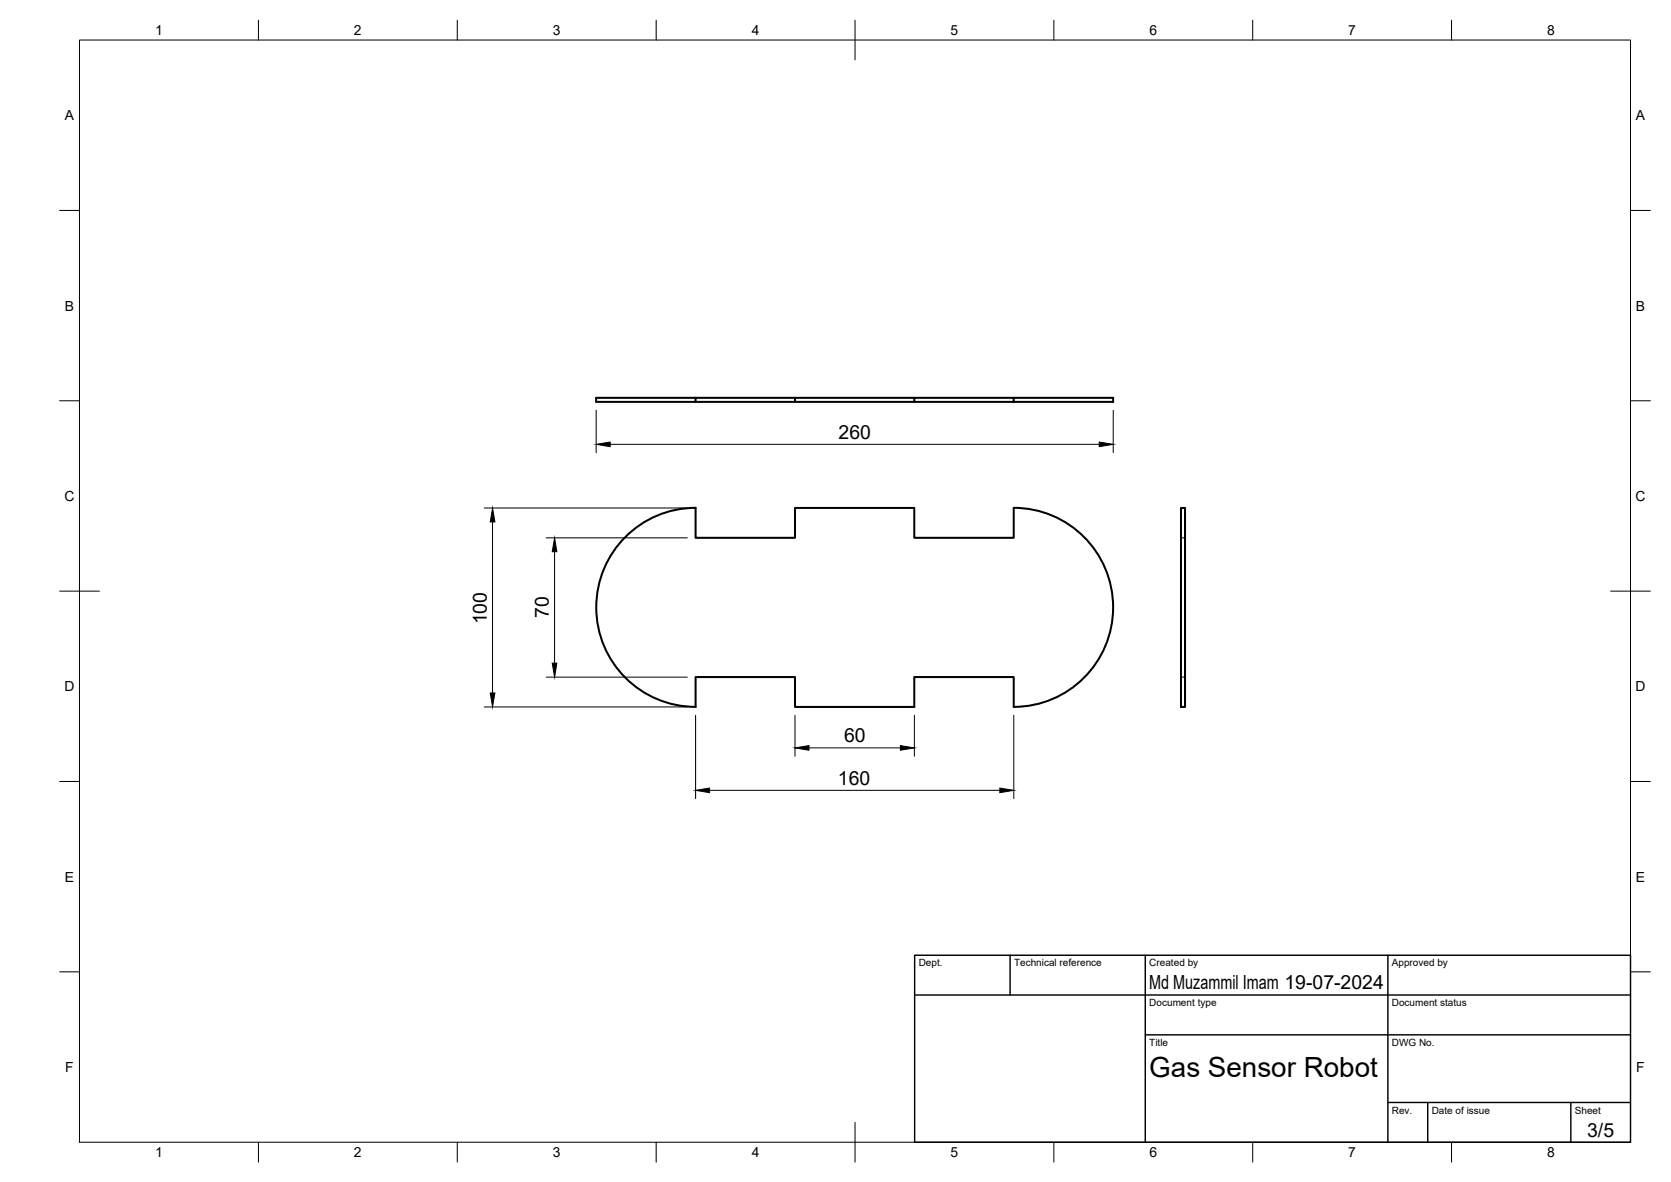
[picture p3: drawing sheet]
<svg xmlns="http://www.w3.org/2000/svg" width="420mm" height="297mm" viewBox="0 0 420 297" stroke-linecap="round" stroke-linejoin="round" font-family="sans-serif">
<!-- layer: Visible -->
<path d="M174.9 100h-25v1h25v-1h25M229.9 100h25v1h-25zM229.9 100h-30v1h-25M254.9 100h25v1h-25M199.9 101h30M174.9 127.6v7.6h25v-7.6h30v7.6h25v-7.6M174.9 127.6a25 25 0 0 0-25 25 25 25 0 0 0 25 25M254.9 127.6a25 25 0 0 1 25 25 25 25 0 0 1-25 25.1v-7.6h-25v7.6h-30v-7.6h-25v7.6M296.9 127.6h1.1v50.1h-1.1z" fill="none" stroke="#000" stroke-width=".51"/>
<!-- layer: Hidden -->
<path d="M296.9 135.2h1.1M296.9 170.1h1.1" fill="none" stroke="#000" stroke-width=".25"/>
<!-- layer: BORDER -->
<g fill="none" stroke="#000" stroke-width=".25">
<path d="M20 10.1h390v276.9h-390zM65 5.1v5M115 5.1v5M165 5.1v5M215 5.1v10M265 5.1v5M315 5.1v5M365 5.1v5M15 52.9h5M410 52.9h5M15 100.7h5M410 100.7h5"/>
<path d="M15 148.6h10M405 148.6h10M15 196.4h5M410 196.4h5M15 244.2h5M410 244.2h5M65 287v5M115 287v5M165 287v5M215 282.1v9.9M265 287v5M315 287v5"/>
<path d="M365 287v5"/>
</g>
<!-- layer: TITLEBLOCK -->
<path d="M230 240.1h180v46.9h-180zM230 250h180M254 240.1v9.9M288 240.1v46.9M349 240.1v46.9M288 260.1h122M349 277.1h61M359 277.1v9.9M395 277.1v9.9" fill="none" stroke="#000" stroke-width=".36"/>
<!-- layer: FD_Dimensions -->
<g fill="none" stroke="#000" stroke-width=".25">
<path d="M149.9 103.1v10.7M153.4 111.7h123M279.9 103.1v10.7M121.8 127.7h51M123.8 131.2v42.9M137.3 135.2h35.5M139.4 138.6v28.1M121.8 177.7h51M137.3 170.2h35.5M174.9 179.8v20.9M199.9 179.8v10.2M229.9 179.8v10.2"/>
<path d="M254.9 179.8v20.9M178.4 198.6h73M203.4 187.9h23"/>
</g>
<path d="M149.9 111.7l3.5-.6v1.2zM276.4 111.1l3.5 .6-3.5 .6zM123.8 127.7l.6 3.5h-1.1zM139.4 135.2l.6 3.4h-1.1zM123.3 174.1h1.1l-.6 3.6zM138.9 166.7h1.1l-.6 3.5zM174.9 198.6l3.5-.6v1.2zM199.9 187.9l3.5-.5v1.1zM226.4 187.4l3.5 .5-3.5 .6zM251.4 198l3.5 .6-3.5 .6z" fill="#000" stroke="#000" stroke-width=".25"/>
<text font-size="7" x="289" y="270.6">Gas Sensor Robot</text>
<g font-size="4.9">
<text x="210.9" y="110.2">260</text>
<text x="138" y="155.4" transform="rotate(-90 138 155.4)">70</text>
<text x="122.4" y="156.9" transform="rotate(-90 122.4 156.9)">100</text>
<text x="212.2" y="186.5">60</text>
<text x="210.7" y="197.2">160</text>
<text x="289" y="248.5">Md Muzammil Imam 19-07-2024</text>
<text x="399.1" y="285.7">3/5</text>
</g>
<g font-size="3.5">
<text x="39" y="8.8">1</text>
<text x="89" y="8.8">2</text>
<text x="139" y="8.8">3</text>
<text x="189" y="8.8">4</text>
<text x="239" y="8.8">5</text>
<text x="289" y="8.8">6</text>
<text x="339" y="8.8">7</text>
<text x="389" y="8.8">8</text>
<text x="16.3" y="30.2">A</text>
<text x="411.3" y="30.2">A</text>
<text x="16.3" y="78">B</text>
<text x="411.3" y="78">B</text>
<text x="16.2" y="125.9">C</text>
<text x="411.2" y="125.9">C</text>
<text x="16.2" y="173.7">D</text>
<text x="411.2" y="173.7">D</text>
<text x="16.3" y="221.6">E</text>
<text x="411.3" y="221.6">E</text>
<text x="16.4" y="269.4">F</text>
<text x="411.4" y="269.4">F</text>
<text x="39" y="290.8">1</text>
<text x="89" y="290.8">2</text>
<text x="139" y="290.8">3</text>
<text x="189" y="290.8">4</text>
<text x="239" y="290.8">5</text>
<text x="289" y="290.8">6</text>
<text x="339" y="290.8">7</text>
<text x="389" y="290.8">8</text>
</g>
<g font-size="2.5">
<text x="231" y="242.9">Dept.</text>
<text x="255" y="242.9">Technical reference</text>
<text x="289" y="242.9">Created by</text>
<text x="350" y="242.9">Approved by</text>
<text x="289" y="252.8">Document type</text>
<text x="350" y="252.8">Document status</text>
<text x="289" y="262.9">Title</text>
<text x="350" y="262.9">DWG No.</text>
<text x="350" y="279.9">Rev.</text>
<text x="360" y="279.9">Date of issue</text>
<text x="396" y="279.9">Sheet</text>
</g>
</svg>
